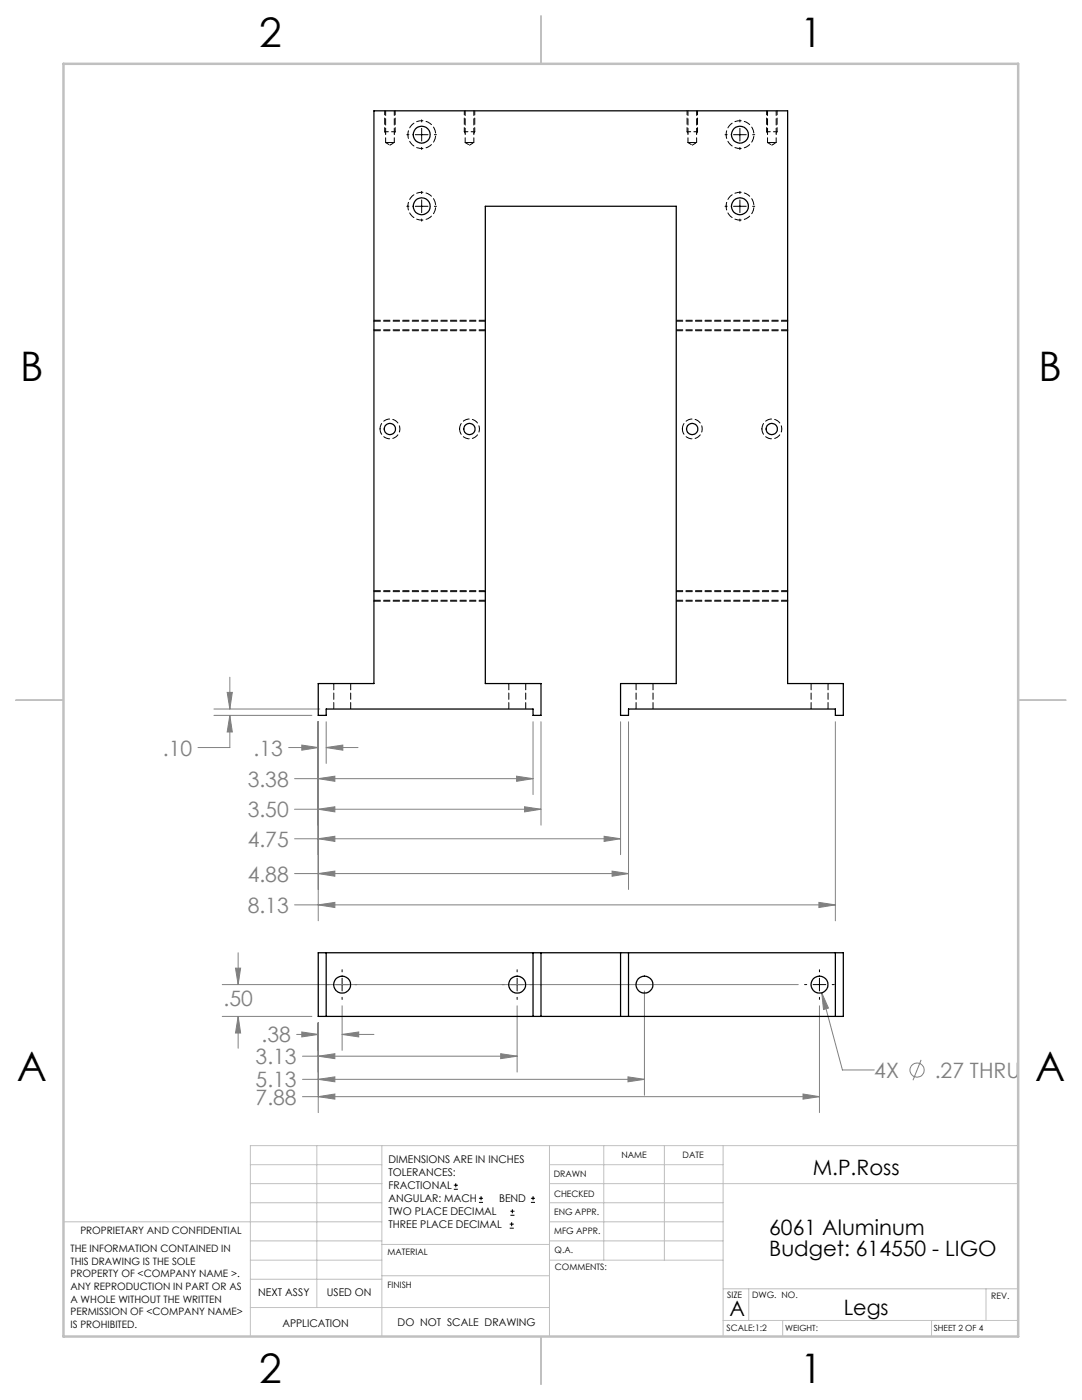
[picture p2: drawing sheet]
<svg xmlns="http://www.w3.org/2000/svg" width="216mm" height="279mm" viewBox="0 0 216 279" stroke-linecap="round" stroke-linejoin="round" font-family="sans-serif">
<g fill="none" stroke="#808080" stroke-width=".2">
<path d="M45.3 138.2h1.1l-.5 3.3zM45.9 135.1v6.4M42.7 142.8h19.5M42.7 141.5h21.1M45.9 142.8v6.4h-6.4M45.9 142.8l.5 3.3h-1.1zM57.6 149.2h5.9M58.8 155.4h47.6M60.2 148.7l3.3 .5-3.3 .5zM63.5 144v39.8M63.5 155.4l3.3-.5v1zM65.1 149.2h6.3"/>
<path d="M65.1 144v8.4M65.1 149.2l3.3-.5v1zM103.1 154.9l3.3 .5-3.3 .5zM106.4 144v14.6M107.9 144v20.7M123.8 144v26.6M125.4 144v33.5M166.7 144v39.8M58.8 161.5h49.1M58.8 167.4h65M58.8 174.3h66.6M63.5 161.5l3.3-.5v1z"/>
<path d="M63.5 167.4l3.3-.5v1zM63.5 174.3l3.3-.5v1.1zM104.7 161l3.2 .5-3.2 .5zM120.5 166.9l3.3 .5-3.3 .5zM122.1 173.8l3.3 .5-3.3 .6zM44.3 196.5h115M47 193.2h1l-.5 3.3zM47.5 190.1v6.4M58.8 180.6h107.9M63.5 180.6l3.3-.5v1zM128.6 197.8v20.8M163.4 180.1l3.3 .5-3.3 .5z"/>
<path d="M164 198.2l1.3 3-1 .3zM164 198.2l4.1 15.3h6.3M44.3 202.8h17.9M47.5 202.8v6.4M47.5 202.8l.5 3.4h-1zM59.2 206.4h4.3M60.2 206l3.3 .4-3.3 .5zM60.4 210.8h42.8M60.4 215.4h68.2M60.4 218.9h103.1M63.5 204.1v17.9M63.5 210.8l3.3-.5v1z"/>
<path d="M63.5 215.4l3.3-.5v1zM63.5 218.9l3.3-.6v1.1zM68.3 200.7v8.9M68.3 206.4h6.3M68.3 206.4l3.3-.4v.9zM99.9 210.3l3.3 .5-3.3 .5zM103.2 200.7v13.3M125.3 214.9l3.3 .5-3.3 .5zM160.2 218.3l3.3 .6-3.3 .5zM163.5 200.7v21.3M183.8 211.5l-1.6 4.1"/>
<circle cx="183" cy="213.6" r="1.42"/>
</g>
<g fill="none" stroke="#000" stroke-width=".2">
<path d="M81.2 26.9h.4M82.9 26.9h2.5M84.1 23.9v.4M84.1 25.6v2.6M84.1 29.4v.4M84.1 38.2v.4M84.1 39.9v2.5M86.7 26.9h.4M144.7 26.9h.4M146.4 26.9h2.5M147.6 23.9v.4M147.6 25.6v2.6"/>
<path d="M147.6 29.4v.4M147.6 38.2v.4M147.6 39.9v2.5M150.2 26.9h.4M81.2 41.2h.4M82.9 41.2h2.5M84.1 43.7v.4M86.7 41.2h.4M144.7 41.2h.4M146.4 41.2h2.5M147.6 43.7v.4M150.2 41.2h.4"/>
<path d="M65.3 196.5h.4M67 196.5h2.5M68.3 193.5v.5M68.3 195.2v2.6M68.3 199v.5M70.8 196.5h.4M100.2 196.5h.4M101.9 196.5h2.6M103.2 193.5v.5M103.2 195.2v2.6M103.2 199v.5M105.7 196.5h.5"/>
<path d="M160.5 196.5h.5M162.2 196.5h2.6M163.5 193.5v.5M163.5 195.2v2.6M163.5 199v.5M166.1 196.5h.4M90.6 237.3h.8M90.6 236.5h.8M90.9 236.1v.9M95.6 240h.8M95.6 239.1h.8M96 238.7v.8"/>
<path d="M105.9 240h.9M105.9 239.1h.9M106.4 238.7v.8M101.7 245.1h.8M101.7 244.3h.8M101.8 242.5h.9M101.8 241.7h.9M102.1 243.9v.8M102.2 241.3v.8"/>
</g>
<g fill="none" stroke="#c0c0c0" stroke-width=".2">
<path d="M50 232.4h26.2M50 236.2h26.2M63.2 228.6v32.3M76.2 228.6v38.1M109.6 228.6v38.1M109.6 232.4h34.7M109.6 236.2h93.6M120.5 228.6v22.9M132.6 228.6v22.9M144.3 228.6v38.1M203.2 228.6h-153.2v38.1M12.7 243.8h63.5"/>
<path d="M50 251.5h26.2M50 240h26.2M50 247.7h26.2M50 255.3h26.2M76.2 254.6h33.4M76.2 248.4h33.4M109.6 251.5h34.7M109.6 243.8h34.7M109.6 240h34.7M109.6 247.7h34.7M144.3 257.2h58.9M149.4 257.2v6.3"/>
<path d="M196.7 257.2v6.3M50 260.9h59.6M144.3 263.5h58.9M156.2 263.5v3.2M185.9 263.5v3.2"/>
</g>
<path d="M108 3.2v9.5M3.1 139.7h9.6M203.2 139.7h9.5M108 266.7v9.6" fill="none" stroke="#c0c0c0" stroke-width=".25"/>
<path d="M12.7 12.7h190.5v254h-190.5z" fill="none" stroke="#c0c0c0" stroke-width=".5"/>
<path d="M76.8 22.1v4.2M78.9 22.1v4.2M92.6 22.1v4.2M94.7 22.1v4.2M137.1 22.1v4.2M139.2 22.1v4.2M153 22.1v4.2M155.1 22.1v4.2" fill="none" stroke="#000" stroke-width=".2" stroke-dasharray="1.3 .6" stroke-dashoffset=".4"/>
<g fill="none" stroke="#000" stroke-width=".2" stroke-dasharray="1.3 .6">
<path d="M76.8 26.3l.2 .3M78.9 26.3l-.2 .3M92.6 26.3l.2 .3M94.7 26.3l-.1 .3M137.1 26.3l.2 .3M139.2 26.3l-.2 .3M153 26.3l.2 .3M155.1 26.3l-.2 .3M74.6 63.9h22.3M74.6 66h22.3M157.2 66h-22.2M157.2 63.9h-22.2"/>
<path d="M74.6 117.9h22.3M74.6 120h22.3M157.2 120h-22.2M157.2 117.9h-22.2"/>
</g>
<path d="M76.8 26.3h2.1M92.6 26.3h2.1M137.1 26.3h2.1M153 26.3h2.1" fill="none" stroke="#000" stroke-width=".2" stroke-dasharray="1.3 .6" stroke-dashoffset=".5"/>
<path d="M45.9 142.8l.5 3.3h-1.1zM45.3 138.2h1.1l-.5 3.3zM60.2 148.7l3.3 .5-3.3 .5zM65.1 149.2l3.3-.5v1zM63.5 155.4l3.3-.5v1zM103.1 154.9l3.3 .5-3.3 .5zM63.5 161.5l3.3-.5v1zM104.7 161l3.2 .5-3.2 .5zM63.5 167.4l3.3-.5v1zM120.5 166.9l3.3 .5-3.3 .5zM63.5 174.3l3.3-.5v1.1zM122.1 173.8l3.3 .5-3.3 .6zM63.5 180.6l3.3-.5v1zM163.4 180.1l3.3 .5-3.3 .5zM164 198.2l.3 3.3 1-.3zM47.5 202.8l.5 3.4h-1zM47 193.2h1l-.5 3.3zM60.2 206l3.3 .4-3.3 .5zM68.3 206.4l3.3-.4v.9zM63.5 210.8l3.3-.5v1zM99.9 210.3l3.3 .5-3.3 .5zM63.5 215.4l3.3-.5v1zM125.3 214.9l3.3 .5-3.3 .5zM63.5 218.9l3.3-.6v1.1zM160.2 218.3l3.3 .6-3.3 .5z" fill="#808080"/>
<g fill="none" stroke="#000" stroke-width=".25">
<path d="M74.6 22.1h82.6v114.3h11.1v6.4h-1.6v-1.3h-41.3v1.3h-1.6v-6.4h11.1v-95.2h-38.1v95.2h11.1v6.4h-1.5v-1.3h-41.3v1.3h-1.6v-6.4h11.1zM63.5 190.1h104.8v12.7h-104.8zM65.1 190.1v12.7M106.4 190.1v12.7M107.9 190.1v12.7M123.8 190.1v12.7M125.4 190.1v12.7M166.7 190.1v12.7"/>
<circle cx="84.1" cy="26.9" r="1.69"/>
<circle cx="147.6" cy="26.9" r="1.69"/>
<circle cx="84.1" cy="41.2" r="1.69"/>
<circle cx="147.6" cy="41.2" r="1.69"/>
<circle cx="77.8" cy="85.6" r="1.13"/>
<circle cx="93.7" cy="85.6" r="1.13"/>
<circle cx="138.1" cy="85.6" r="1.13"/>
<circle cx="154" cy="85.6" r="1.13"/>
<circle cx="68.3" cy="196.5" r="1.69"/>
<circle cx="103.2" cy="196.5" r="1.69"/>
<circle cx="128.6" cy="196.5" r="1.69"/>
<circle cx="163.5" cy="196.5" r="1.69"/>
</g>
<path d="M77 28.4h.8M77.8 28.4h.9M92.8 28.4h.9M93.7 28.4h.9M137.3 28.4h.8M138.1 28.4h.9M153.2 28.4h.8M154 28.4h.9" fill="none" stroke="#000" stroke-width=".2" stroke-dasharray="1.3 .6" stroke-dashoffset=".4"/>
<path d="M77 28.4l.8 .6M77.8 29l.9-.6M81.4 26.9a2.78 2.78 0 0 1 4-2.5 2.78 2.78 0 0 1 .5 4.7 2.78 2.78 0 0 1-4.5-1.7v-.5M92.8 28.4l.9 .6M93.7 29l.9-.6M137.3 28.4l.8 .6M138.1 29l.9-.6M144.9 26.9a2.78 2.78 0 0 1 4-2.5 2.78 2.78 0 0 1 .5 4.7 2.78 2.78 0 0 1-4.5-1.7v-.5M153.2 28.4l.8 .6M154 29l.9-.6M81.4 41.1a2.78 2.78 0 0 1 4-2.4 2.78 2.78 0 0 1 .5 4.6 2.78 2.78 0 0 1-4.5-1.6v-.6M144.9 41.1a2.78 2.78 0 0 1 4-2.4 2.78 2.78 0 0 1 .5 4.6 2.78 2.78 0 0 1-4.5-1.6v-.6" fill="none" stroke="#000" stroke-width=".2" stroke-dasharray="1.3 .6" stroke-dashoffset=".5"/>
<path d="M75.8 85.6a1.98 1.98 0 0 1 2.9-1.8 1.98 1.98 0 0 1 .4 3.3 1.98 1.98 0 0 1-3.2-1l-.1-.5M91.7 85.6a1.98 1.98 0 0 1 2.8-1.8 1.98 1.98 0 0 1 .4 3.3 1.98 1.98 0 0 1-3.1-1l-.1-.5M136.2 85.6a1.98 1.98 0 0 1 2.8-1.8 1.98 1.98 0 0 1 .4 3.3 1.98 1.98 0 0 1-3.2-1v-.5M152 85.6a1.98 1.98 0 0 1 2.9-1.8 1.98 1.98 0 0 1 .4 3.3 1.98 1.98 0 0 1-3.2-1l-.1-.5" fill="none" stroke="#000" stroke-width=".2" stroke-dasharray="1.3 .6" stroke-dashoffset=".1"/>
<g fill="none" stroke="#000" stroke-width=".2" stroke-dasharray="1.3 .6">
<path d="M74.6 65.8h22.3M96.9 64.1h-22.3M135 65.8h22.2M157.2 64.1h-22.2M74.6 119.8h22.3M96.9 118.1h-22.3M135 119.8h22.2M157.2 118.1h-22.2M66.6 136.4v5.1M101.5 136.4v5.1M126.9 136.4v5.1M161.9 136.4v5.1"/>
<path d="M70 141.5v-5.1M104.9 141.5v-5.1M130.3 141.5v-5.1M165.2 141.5v-5.1"/>
</g>
<path d="M77 22.1v6.3M78.7 28.4v-6.3M92.8 22.1v6.3M94.6 28.4v-6.3M137.3 22.1v6.3M139 28.4v-6.3M153.2 22.1v6.3M154.9 28.4v-6.3" fill="none" stroke="#000" stroke-width=".2" stroke-dasharray="1.3 .6" stroke-dashoffset=".3"/>
<g font-size="8.1">
<text x="51.7" y="9.3">2</text>
<text x="159.7" y="9.3">1</text>
<text x="4" y="76">B</text>
<text x="207.2" y="76">B</text>
<text x="3.3" y="215.7">A</text>
<text x="206.5" y="215.7">A</text>
<text x="51.7" y="276">2</text>
<text x="159.7" y="276">1</text>
</g>
<g font-size="4.2" fill="#808080">
<text x="32.5" y="150.8">.10</text>
<text x="50.6" y="150.8">.13</text>
<text x="49.4" y="157">3.38</text>
<text x="49.4" y="163.1">3.50</text>
<text x="49.4" y="169">4.75</text>
<text x="49.4" y="175.9">4.88</text>
<text x="49.4" y="182.2">8.13</text>
<text x="44.6" y="200.8">.50</text>
<text x="52.2" y="208">.38</text>
<text x="51" y="212.4">3.13</text>
<text x="174.5" y="215.1">4X</text>
<text x="186.5" y="215.1">.27 THRU</text>
<text x="51" y="217">5.13</text>
<text x="51" y="220.4">7.88</text>
</g>
<g font-size="4.2">
<text x="162.2" y="234.5">M.P.Ross</text>
<text x="153.5" y="246.5">6061 Aluminum</text>
<text x="153.5" y="250.6">Budget: 614550 - LIGO</text>
<text x="145.6" y="262.7">A</text>
<text x="168.3" y="262.4">Legs</text>
</g>
<g font-size="2.1">
<text x="77.5" y="232.2">DIMENSIONS ARE IN INCHES</text>
<text x="77.5" y="234.7">TOLERANCES:</text>
<text x="77.5" y="237.3">FRACTIONAL</text>
<text x="77.5" y="239.9">ANGULAR: MACH</text>
<text x="99.6" y="239.9">BEND</text>
<text x="77.5" y="242.5">TWO PLACE DECIMAL</text>
<text x="77.5" y="245.1">THREE PLACE DECIMAL</text>
<text x="51.5" y="258.7">NEXT ASSY</text>
<text x="65.2" y="258.6">USED ON</text>
<text x="56.3" y="264.8">APPLICATION</text>
<text x="79.3" y="264.6">DO NOT SCALE DRAWING</text>
</g>
<g font-size="2">
<text x="14.1" y="249.9">THE INFORMATION CONTAINED IN</text>
<text x="16" y="246.3">PROPRIETARY AND CONFIDENTIAL</text>
<text x="14.1" y="252.4">THIS DRAWING IS THE SOLE</text>
<text x="14.1" y="254.9">PROPERTY OF &lt;COMPANY NAME &gt;.</text>
<text x="14.1" y="257.4">ANY REPRODUCTION IN PART OR AS</text>
<text x="14.1" y="260">A WHOLE WITHOUT THE WRITTEN</text>
<text x="14.1" y="262.5">PERMISSION OF &lt;COMPANY NAME&gt;</text>
<text x="14.1" y="265">IS PROHIBITED.</text>
</g>
<g font-size="1.8">
<text x="124" y="231.1">NAME</text>
<text x="136.2" y="231.1">DATE</text>
<text x="110.5" y="234.8">DRAWN</text>
<text x="110.5" y="238.9">CHECKED</text>
<text x="110.6" y="242.5">ENG APPR.</text>
<text x="77.3" y="250.5">MATERIAL</text>
<text x="110.6" y="246.3">MFG APPR.</text>
<text x="110.7" y="250">Q.A.</text>
<text x="77.3" y="257">FINISH</text>
<text x="110.7" y="253.5">COMMENTS:</text>
<text x="145.1" y="259">SIZE</text>
<text x="150.1" y="259.1">DWG. NO.</text>
<text x="197.8" y="259.2">REV.</text>
<text x="145" y="265.7">SCALE:1:2</text>
</g>
<g font-size="1.7">
<text x="156.7" y="265.7">WEIGHT:</text>
<text x="186.3" y="265.7">SHEET 2 OF 4</text>
</g>
</svg>
